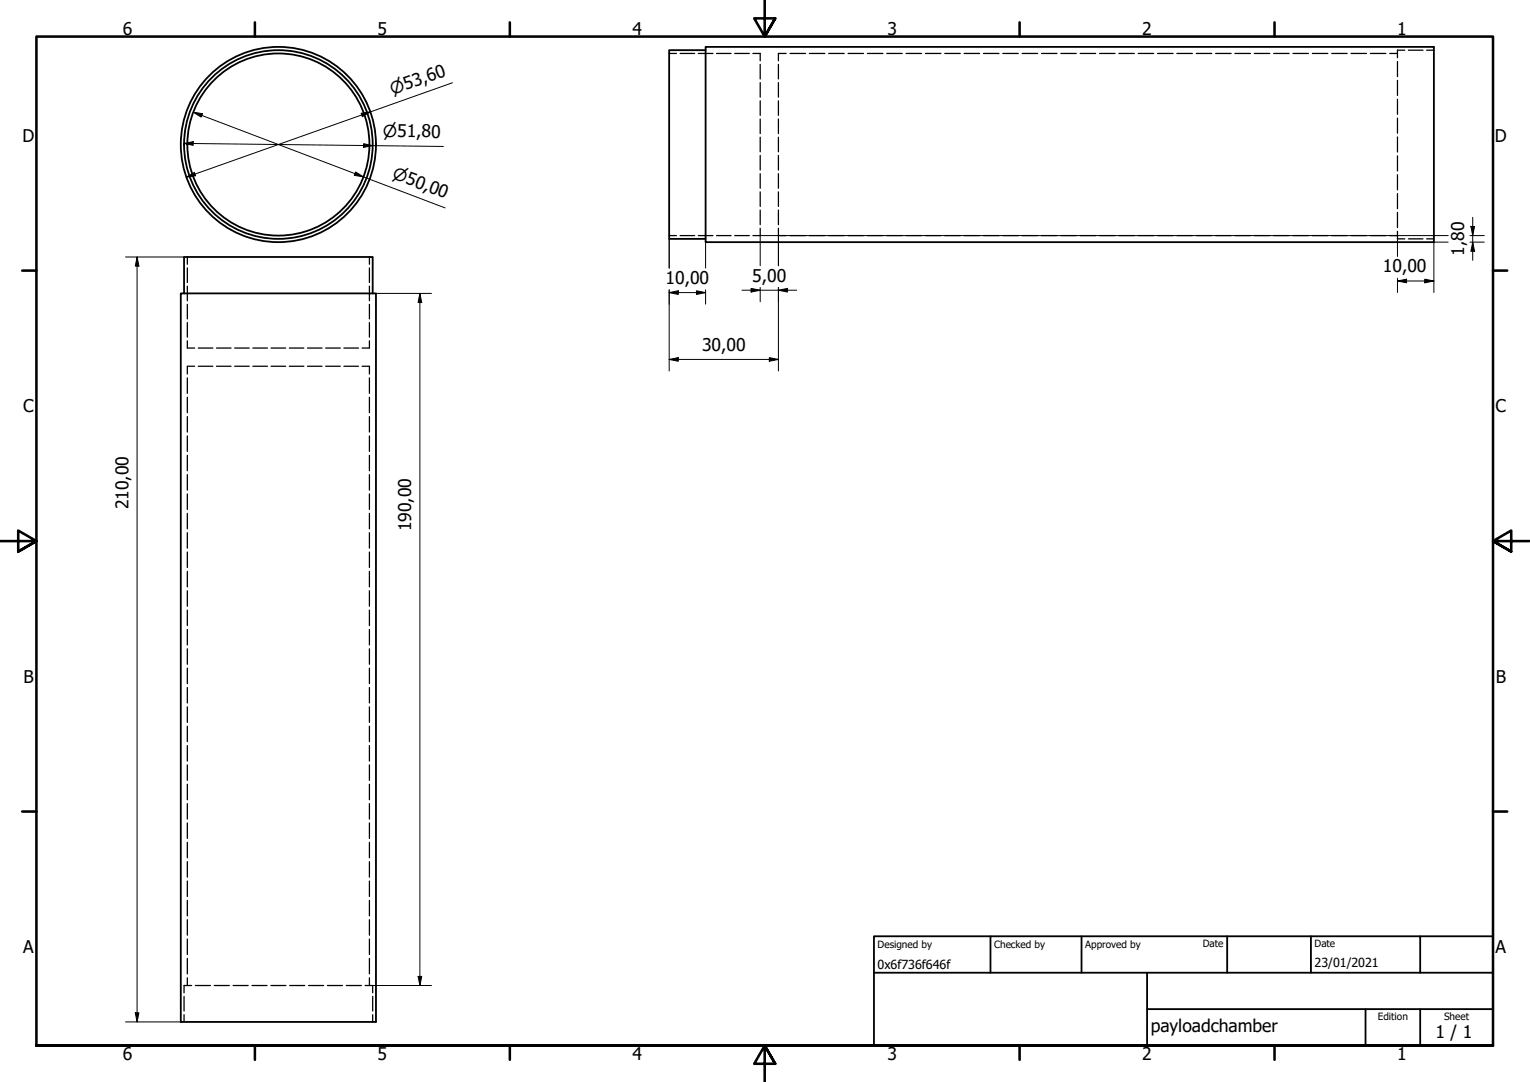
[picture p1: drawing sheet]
<svg xmlns="http://www.w3.org/2000/svg" width="420mm" height="297mm" viewBox="0 0 420 297" stroke-linecap="round" stroke-linejoin="round" font-family="sans-serif">
<!-- layer: Visible (ISO) -->
<g fill="none" stroke="#000" stroke-width=".5">
<path d="M193.8 12.9h200v53.6h-200zM193.8 13.8h-10v51.8h10M49.6 80.6h53.6v200h-53.6zM50.5 80.6v-10h51.8v10"/>
<circle cx="76.4" cy="39.7" r="26.8"/>
<circle cx="76.4" cy="39.7" r="25.9"/>
<circle cx="76.4" cy="39.7" r="25"/>
</g>
<!-- layer: Hidden (ISO) -->
<g fill="none" stroke="#000" stroke-width=".35">
<path d="M183.8 14.7h2M186.8 14.7h4M191.8 14.7h4M196.8 14.7h4M201.8 14.7h4M206.8 14.7h2v2M208.8 17.7v4M213.8 17.7v4M215.9 14.7h-2.1v2M217 14.7h4.2M222.3 14.7h4.2M227.6 14.7h4.2"/>
<path d="M232.9 14.7h4.2M238.2 14.7h4.2M243.5 14.7h4.3M248.8 14.7h4.3M254.1 14.7h4.3M259.5 14.7h4.2M264.8 14.7h4.2M270.1 14.7h4.2M275.4 14.7h4.2M280.7 14.7h4.3M286 14.7h4.3M291.3 14.7h4.3"/>
<path d="M296.6 14.7h4.3M302 14.7h4.2M307.3 14.7h4.2M312.6 14.7h4.2M317.9 14.7h4.2M323.2 14.7h4.2M328.5 14.7h4.3M333.8 14.7h4.3M339.1 14.7h4.3M344.5 14.7h4.2M349.8 14.7h4.2M355.1 14.7h4.2"/>
<path d="M360.4 14.7h4.2M365.7 14.7h4.3M371 14.7h4.3M376.3 14.7h4.3M381.6 14.7h2.2M383.8 16.9v4.1M385.8 13.8h-2v2M386.8 13.8h4M391.8 13.8h2M208.8 22.7v4M208.8 27.7v4M208.8 32.7v4"/>
<path d="M208.8 37.7v4M213.8 22.7v4M213.8 27.7v4M213.8 32.7v4M213.8 37.7v4M383.8 22.1v4.1M383.8 27.2v4.2M383.8 32.4v4.2M383.8 37.6v4.1M208.8 42.7v4M208.8 47.7v4M208.8 52.7v4"/>
<path d="M208.8 57.7v4M213.8 42.7v4M213.8 47.7v4M213.8 52.7v4M213.8 57.7v4M383.8 42.8v4.1M383.8 48v4.1M383.8 53.1v4.2M383.8 58.3v4.2M51.4 70.6v2M51.4 73.6v4M51.4 78.6v4"/>
<path d="M101.4 70.6v2M101.4 73.6v4M101.4 78.6v4M183.8 64.7h2M186.8 64.7h4M191.8 64.7h4M196.8 64.7h4M201.8 64.7h4M208.8 62.7v2h-2M213.8 62.7v2h2.1M217 64.7h4.2M222.3 64.7h4.2"/>
<path d="M227.6 64.7h4.2M232.9 64.7h4.2M238.2 64.7h4.2M243.5 64.7h4.3M248.8 64.7h4.3M254.1 64.7h4.3M259.5 64.7h4.2M264.8 64.7h4.2M270.1 64.7h4.2M275.4 64.7h4.2M280.7 64.7h4.3M286 64.7h4.3"/>
<path d="M291.3 64.7h4.3M296.6 64.7h4.3M302 64.7h4.2M307.3 64.7h4.2M312.6 64.7h4.2M317.9 64.7h4.2M323.2 64.7h4.2M328.5 64.7h4.3M333.8 64.7h4.3M339.1 64.7h4.3M344.5 64.7h4.2M349.8 64.7h4.2"/>
<path d="M355.1 64.7h4.2M360.4 64.7h4.2M365.7 64.7h4.3M371 64.7h4.3M376.3 64.7h4.3M381.6 64.7h2.2M383.8 63.5v2.1h2M386.8 65.6h4M391.8 65.6h2M51.4 93.6v1.9h2M51.4 83.6v4M51.4 88.6v4"/>
<path d="M54.4 95.5h4M59.4 95.5h4M64.4 95.5h4M69.4 95.5h4M74.4 95.5h4M79.4 95.5h4M84.4 95.5h4M89.4 95.5h4M94.4 95.5h4M101.4 93.6v1.9h-2M101.4 83.6v4M101.4 88.6v4"/>
<path d="M51.4 103.7v4.3M51.4 109.1v4.2M51.4 114.4v4.2M51.4 119.7v4.2M53.4 100.5h-2v2.2M54.4 100.5h4M59.4 100.5h4M64.4 100.5h4M69.4 100.5h4M74.4 100.5h4M79.4 100.5h4M84.4 100.5h4"/>
<path d="M89.4 100.5h4M94.4 100.5h4M99.4 100.5h2v2.2M101.4 103.7v4.3M101.4 109.1v4.2M101.4 114.4v4.2M101.4 119.7v4.2M51.4 125v4.2M51.4 130.3v4.3M51.4 135.6v4.3M101.4 125v4.2M101.4 130.3v4.3"/>
<path d="M101.4 135.6v4.3M51.4 140.9v4.3M51.4 146.2v4.3M51.4 151.5v4.3M51.4 156.9v4.2M101.4 140.9v4.3M101.4 146.2v4.3M101.4 151.5v4.3M101.4 156.9v4.2M51.4 162.2v4.2M51.4 167.5v4.2M51.4 172.8v4.3"/>
<path d="M51.4 178.1v4.3M101.4 162.2v4.2M101.4 167.5v4.2M101.4 172.8v4.3M101.4 178.1v4.3M51.4 183.4v4.3M51.4 188.7v4.3M51.4 194.1v4.2M51.4 199.4v4.2M101.4 183.4v4.3M101.4 188.7v4.3M101.4 194.1v4.2"/>
<path d="M101.4 199.4v4.2M51.4 204.7v4.2M51.4 210v4.2M51.4 215.3v4.3M101.4 204.7v4.2M101.4 210v4.2M101.4 215.3v4.3M51.4 220.6v4.3M51.4 225.9v4.3M51.4 231.2v4.3M51.4 236.5v4.3M101.4 220.6v4.3"/>
<path d="M101.4 225.9v4.3M101.4 231.2v4.3M101.4 236.5v4.3M51.4 241.9v4.2M51.4 247.2v4.2M51.4 252.5v4.2M51.4 257.8v4.3M101.4 241.9v4.2M101.4 247.2v4.2M101.4 252.5v4.2M101.4 257.8v4.3M50.5 273.5v4"/>
<path d="M50.5 278.5v2.1M51.4 263.1v4.3M51.4 268.4v2.1M52.6 270.5h-2.1v2M53.7 270.5h4.1M58.8 270.5h4.2M64 270.5h4.2M69.2 270.5h4.1M74.4 270.5h4.1M79.6 270.5h4.1M84.7 270.5h4.2M89.9 270.5h4.2"/>
<path d="M95.1 270.5h4.1M100.3 270.5h2v2M101.4 263.1v4.3M101.4 268.4v2.1M102.3 273.5v4M102.3 278.5v2.1"/>
</g>
<!-- layer: Border (ISO) -->
<g fill="none" stroke="#000" stroke-width=".7">
<path d="M70 6.1v3.9M140 6.1v3.9M210 0v10l-2.9-5h5.8l-2.9 5 2.9-5M280 6.1v3.9M350 6.1v3.9M6.1 74.3h3.9M410 74.3h3.9M0 148.5h10l-5-2.9v5.8l5-2.9-5 2.9M420 148.5h-10l5-2.9v5.8l-5-2.9 5 2.9M6.1 222.8h3.9M410 222.8h3.9M10 287v-277h400v277h-400h400"/>
<path d="M70 287v3.9M140 287v3.9M212.9 292l-2.9-5 2.9 5h-5.8l2.9-5v10M280 287v3.9M350 287v3.9"/>
</g>
<!-- layer: Title (ISO) -->
<path d="M240 257h170v30h-170zM272 257v10M297 257v10M337 257v10M360 257v10M390 257v10M240 267h170M315 277h95M315 267v20M375 277v10M390 277v10" fill="none" stroke="#000" stroke-width=".5"/>
<!-- layer: Dimension (ISO) -->
<g fill="none" stroke="#000" stroke-width=".27">
<path d="M50.5 39.4l2.6-.5-.1 1zM50.5 39.4l71.3 .8M53.1 30.8l2.5 .4-.4 .9zM53.1 30.8l69.1 26.3M99.2 31.1l2.5-.4-2.2 1.3zM99.8 39.5l2.5 .5-2.5 .5zM124.3 22.7l-73.1 25.9M51.2 48.6l2.2-1.3 .3 1zM97.7 47.2l2.1 1.4-2.5-.5zM404.4 59.7v11.8M34.5 70.6h16M37.6 70.6l.5 2.4h-1z"/>
<path d="M37.6 70.6v210M183.8 65.6v8M183.8 79.6v22.3M191.3 79.8l2.5 .5-2.5 .5zM193.8 66.5v7.1M193.8 79.6v3.9M203.8 79.7h15M206.3 79.2l2.5 .5-2.5 .5zM208.8 78.9v3.9M213.8 79.7l2.5-.5v1zM213.8 64.7v8.2M213.8 78.9v23"/>
<path d="M383.8 77.1l2.5-.5v1zM383.8 77.1h10M383.8 65.6v4.8M383.8 76.4v3.9M391.3 76.6l2.5 .5-2.5 .5zM397.7 66.5h-3.9v13.8M397.7 64.7h-188.9v8.2M403.7 66.5h3.9M403.7 64.7h3.9M403.9 62.2h1l-.5 2.5zM404.4 66.5l.5 2.5h-1zM103.2 80.6h15.3"/>
<path d="M115.3 80.6l.5 2.4h-1zM115.3 80.6v189.9M183.8 80.3l2.5-.5v1zM183.8 98.7l2.5-.5v1zM183.8 80.3h10M183.8 98.7h30M211.3 98.2l2.5 .5-2.5 .5zM37.1 278.1h1l-.5 2.5zM102.3 270.5h16.2M114.8 268.1h1l-.5 2.4zM34.5 280.6h15.1"/>
</g>
<g fill="#000">
<path d="M50.5 39.4l2.6-.5-.1 1z" fill-rule="evenodd"/>
<path d="M53.1 30.8l2.5 .4-.4 .9z" fill-rule="evenodd"/>
<path d="M99.2 31.1l2.5-.4-2.2 1.3z" fill-rule="evenodd"/>
<path d="M51.2 48.6l2.2-1.3 .3 1z" fill-rule="evenodd"/>
<path d="M97.7 47.2l2.1 1.4-2.5-.5z" fill-rule="evenodd"/>
<path d="M99.8 39.5l2.5 .5-2.5 .5z" fill-rule="evenodd"/>
<path d="M37.6 70.6l.5 2.4h-1z" fill-rule="evenodd"/>
<path d="M183.8 80.3l2.5-.5v1z" fill-rule="evenodd"/>
<path d="M213.8 79.7l2.5-.5v1z" fill-rule="evenodd"/>
<path d="M383.8 77.1l2.5-.5v1z" fill-rule="evenodd"/>
<path d="M391.3 76.6l2.5 .5-2.5 .5z" fill-rule="evenodd"/>
<path d="M403.9 62.2h1l-.5 2.5z" fill-rule="evenodd"/>
<path d="M404.4 66.5l.5 2.5h-1z" fill-rule="evenodd"/>
<path d="M115.3 80.6l.5 2.4h-1z" fill-rule="evenodd"/>
<path d="M183.8 98.7l2.5-.5v1z" fill-rule="evenodd"/>
<path d="M191.3 79.8l2.5 .5-2.5 .5z" fill-rule="evenodd"/>
<path d="M206.3 79.2l2.5 .5-2.5 .5z" fill-rule="evenodd"/>
<path d="M211.3 98.2l2.5 .5-2.5 .5z" fill-rule="evenodd"/>
<path d="M37.1 278.1h1l-.5 2.5z" fill-rule="evenodd"/>
<path d="M114.8 268.1h1l-.5 2.4z" fill-rule="evenodd"/>
</g>
<g font-size="4.8">
<text x="33.7" y="9.6">6</text>
<text x="103.7" y="9.6">5</text>
<text x="173.7" y="9.6">4</text>
<text x="243.7" y="9.6">3</text>
<text x="313.7" y="9.6">2</text>
<text x="383.7" y="9.6">1</text>
<text x="6.2" y="38.9">D</text>
<text x="410.5" y="38.9">D</text>
<text x="402" y="70.2" transform="rotate(-90 402 70.2)">1,80</text>
<text x="182.8" y="77.9">10,00</text>
<text x="206.6" y="77.3">5,00</text>
<text x="379.8" y="74.7">10,00</text>
<text x="192.8" y="96.3">30,00</text>
<text x="6.4" y="113.2">C</text>
<text x="410.7" y="113.2">C</text>
<text x="35.3" y="139.8" transform="rotate(-90 35.3 139.8)">210,00</text>
<text x="112.9" y="145.8" transform="rotate(-90 112.9 145.8)">190,00</text>
<text x="6.4" y="187.4">B</text>
<text x="410.7" y="187.4">B</text>
<text x="6.4" y="261.7">A</text>
<text x="410.7" y="261.7">A</text>
<text x="316" y="283.4">payloadchamber</text>
<text x="394.2" y="285">1 / 1</text>
<text x="33.7" y="290.9">6</text>
<text x="103.7" y="290.9">5</text>
<text x="173.7" y="290.9">4</text>
<text x="243.7" y="290.9">3</text>
<text x="313.7" y="290.9">2</text>
<text x="383.7" y="290.9">1</text>
</g>
<g font-size="4.6">
<text x="107.8" y="26" transform="rotate(-20 107.8 26)">⌀53,60</text>
<text x="105.1" y="37.6" transform="rotate(1 105.1 37.6)">⌀51,80</text>
<text x="107.5" y="48.9" transform="rotate(21 107.5 48.9)">⌀50,00</text>
</g>
<g font-size="3.4">
<text x="241" y="266">0x6f736f646f</text>
<text x="361" y="265.5">23/01/2021</text>
</g>
<g font-size="2.7">
<text x="241" y="260.1">Designed by</text>
<text x="273" y="260.1">Checked by</text>
<text x="298" y="260.1">Approved by</text>
<text x="330.3" y="260">Date</text>
<text x="361" y="260">Date</text>
<text x="378.4" y="280.1">Edition</text>
<text x="396.6" y="280.1">Sheet</text>
</g>
</svg>
